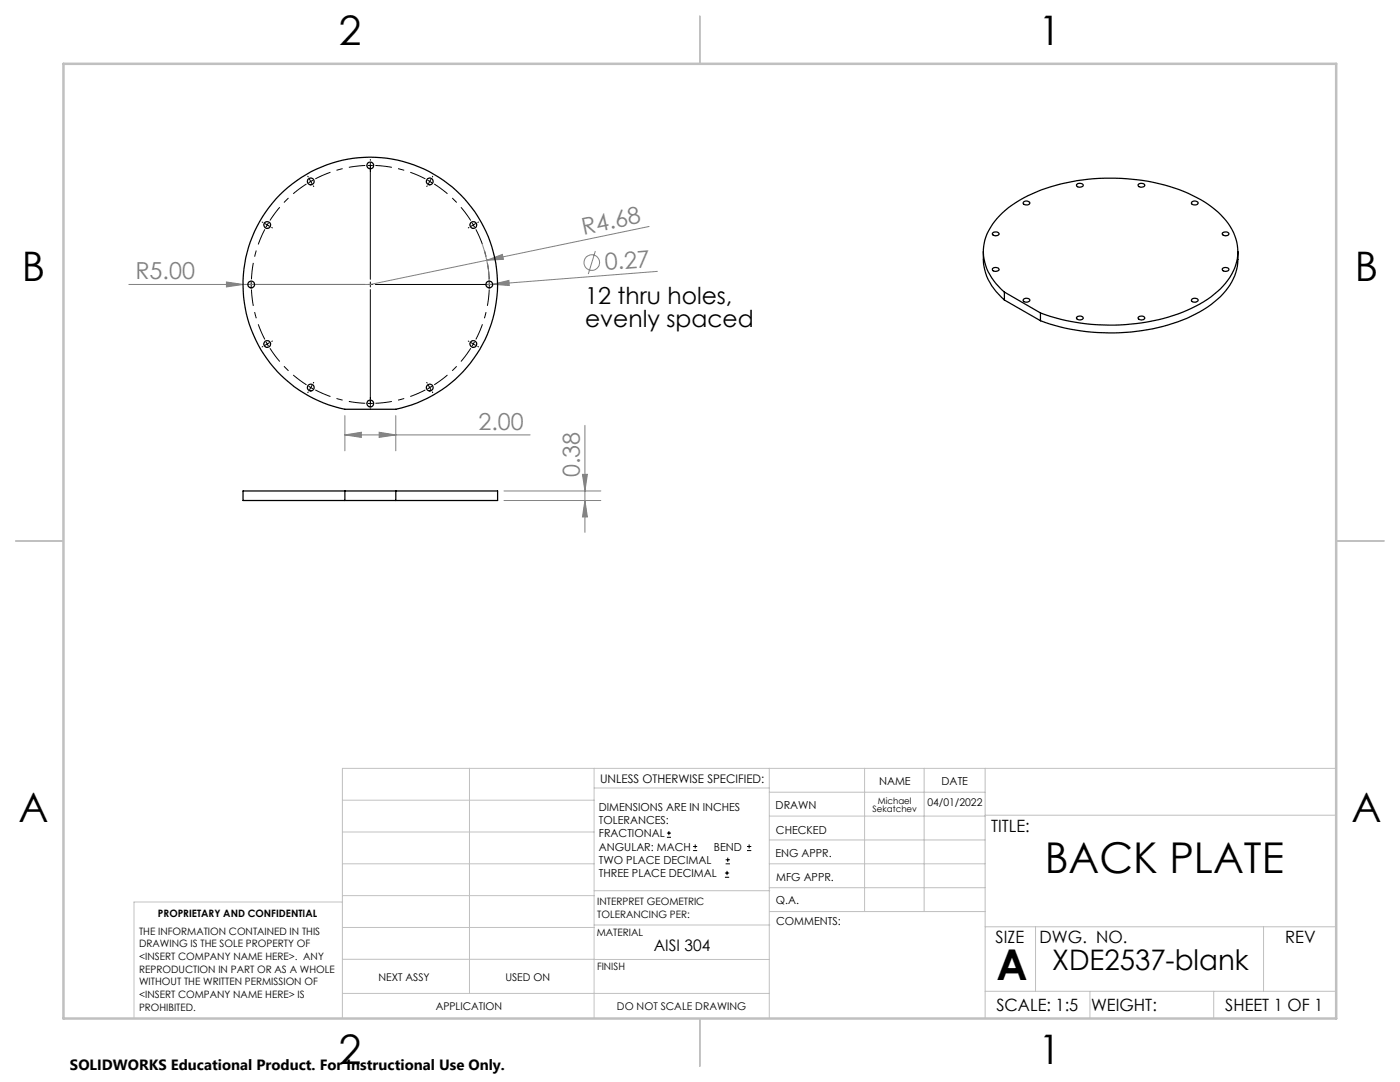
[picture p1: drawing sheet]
<svg xmlns="http://www.w3.org/2000/svg" width="279mm" height="216mm" viewBox="0 0 279 216" stroke-linecap="round" stroke-linejoin="round" font-family="sans-serif">
<g fill="none" stroke="#808080" stroke-width=".2">
<path d="M45.2 56.3l3.3 .5-3.3 .5zM96.3 48.9a25 25 0 0 1 1.3 7.8M97.2 51.9l3.1-1.1 .2 1zM97.2 51.9l-23.3 4.9h-48.2M98.3 56.7l3.3-.7v1zM118.8 50.1l-1.4 4.6M129.5 45.2l-32.3 6.7M131.2 54.2l-34.2 2.6M68.8 86.8l3.3-.5v1zM68.8 82.9v7.1M68.8 86.8h37M75.7 86.3l3.3 .5-3.3 .5z"/>
<path d="M79 82.9v7.1M100.6 99.9h19.3M100.6 98h19.3M116.2 94.7h1l-.5 3.3zM116.7 99.9l.5 3.3h-1zM116.7 84.9v21.3"/>
<circle cx="118.1" cy="52.4" r="1.55"/>
</g>
<g fill="none" stroke="#000" stroke-width=".2">
<path d="M61.4 35.2l.1 .1M61.8 35.8l.2 .4M62 36.2l-.4 .2M62 36.2l.3 .5M62.5 35.9l-.5 .3M62.5 37.1l.1 .1M73.4 33h1M73.9 31.8v.2M73.9 32.5v23.2M85.3 37.1l-.1 .1M85.3 35.9l.5 .3M85.8 36.2l.4 .2"/>
<path d="M85.8 36.2l-.3 .5M86 35.8l-.2 .4M86.4 35.2l-.1 .1M49 56.8h.1M49.6 56.8h23.3M50.2 56.3v1M52.3 44.3l.2 .1M52.9 44.6l.4 .3M53.3 44.9l-.2 .4M53.3 44.9l.5 .3M53.6 44.5l-.3 .4M54.2 45.4l.2 .1"/>
<path d="M73.4 56.8h1M73.9 56.3v1M73.9 57.8v23.2M74.9 56.8h23.2M93.6 45.4l-.1 .1M94.2 44.5l.3 .4M94.5 44.9l.2 .4M94.5 44.9l-.5 .3M94.9 44.6l-.4 .3M95.5 44.3l-.1 .1M97.6 56.3v1M98.7 56.8h.1"/>
<path d="M52.5 69.1l-.2 .1M53.1 68.2l.2 .5M53.3 68.7l.3 .4M53.3 68.7l-.4 .2M53.8 68.4l-.5 .3M54.4 68.1h-.2M61.5 78.2l-.1 .2M61.6 77.1l.4 .2M62 77.3l.5 .3M62 77.3l-.2 .5M62.3 76.9l-.3 .4M62.6 76.3l-.1 .1"/>
<path d="M85.2 76.3l.1 .1M85.5 76.9l.3 .4M85.8 77.3l-.5 .3M85.8 77.3l.2 .5M86.2 77.1l-.4 .2M86.3 78.2l.1 .2M93.5 68.1h.1M94 68.4l.5 .3M94.5 68.7l-.3 .4M94.5 68.7l.4 .2M94.7 68.2l-.2 .5M95.4 69.1l.1 .1"/>
<path d="M73.4 80.5h1M73.9 81.5v.2M133.1 167.1h.8M133.1 166.2h.8M133.5 165.8v.9M138.3 169.7h.8M138.3 168.9h.8M138.7 168.5v.8M144.7 175h.8M144.7 174.2h.8M144.8 172.4h.9M144.8 171.6h.9"/>
<path d="M145.1 173.8v.8M145.2 171.1v.9M149.1 169.7h.8M149.1 168.9h.8M149.5 168.5v.8"/>
</g>
<path d="M61.2 36.7a23.8 23.8 0 0 0-7.3 7.3M72.9 33a23.8 23.8 0 0 0-10 2.7M84.9 35.7a23.7 23.7 0 0 0-10-2.7M50.2 57.8a23.8 23.8 0 0 0 2.7 9.9M52.9 45.8a23.7 23.7 0 0 0-2.7 9.9M94 44a23.8 23.8 0 0 0-7.3-7.3M97.6 55.7a23.8 23.8 0 0 0-2.6-9.9M53.9 69.5a23.8 23.8 0 0 0 7.3 7.3M62.9 77.8a23.7 23.7 0 0 0 10 2.7M86.7 76.8a23.8 23.8 0 0 0 7.3-7.3M95 67.7a23.7 23.7 0 0 0 2.6-9.9M74.9 80.5a23.8 23.8 0 0 0 10-2.7" fill="none" stroke="#000" stroke-width=".2" stroke-dasharray="15.2 1.3 1.3 1.3" stroke-dashoffset="11.9" stroke-linecap="butt"/>
<g fill="none" stroke="#c0c0c0" stroke-width=".2">
<path d="M68.3 159.7h50.3M93.7 153.3v44.9M118.6 153.3v49.9M118.6 157.2h34.9M153.5 153.3v49.9M153.5 158.1h43.1M172.5 153.3v28.6M184.4 153.3v28.6M196.6 153.3v49.9M266.7 153.3h-198.4v49.9M68.3 178.7h50.3M68.3 172.4h50.3"/>
<path d="M68.3 166h50.3M68.3 180h-41.6v23.2M118.6 177.7h35M153.5 167.6h43.1M153.5 162.8h43.1M153.5 172.4h43.1M153.5 177.1h43.1M196.6 162.7h70.1M68.3 198.2h85.2M68.3 191.4l85.2 .1M68.3 185.1h50.3M118.6 184.6h35"/>
<path d="M153.6 181.9h43M196.6 197.8h70.1M196.6 184.9h70.1M206.7 184.9v12.9M217.5 197.8v5.4M242.2 197.8v5.4M252.2 184.9v12.9"/>
</g>
<path d="M139.7 3.2v9.5M3.1 107.9h9.6M266.7 107.9h9.5M139.7 203.2v9.6" fill="none" stroke="#c0c0c0" stroke-width=".25"/>
<path d="M12.7 12.7h254v190.5h-254z" fill="none" stroke="#c0c0c0" stroke-width=".5"/>
<g fill="#808080">
<path d="M45.2 56.3l3.3 .5-3.3 .5z"/>
<path d="M98.3 56.7l3.3-.7v1z"/>
<path d="M97.2 51.9l3.1-1.1 .2 1z"/>
<path d="M75.7 86.3l3.3 .5-3.3 .5zM68.8 86.8l3.3-.5v1z"/>
<path d="M116.7 99.9l.5 3.3h-1zM116.2 94.7h1l-.5 3.3z"/>
</g>
<g fill="none" stroke="#000" stroke-width=".25">
<path d="M214.8 36.8a.82 .82 0 0 1 1.4 .2 .73 .73 0 0 1-.8 .4 .73 .73 0 0 1-.6-.6zM227.2 36.8a.79 .79 0 0 1 1.3 .2 .71 .71 0 0 1-.8 .4 .71 .71 0 0 1-.5-.6zM196.3 50.2a10.9 10.9 0 0 0 4.1 9.7M198 46.5a.82 .82 0 0 1 1.4 .2 .76 .76 0 0 1-.7 .4 .76 .76 0 0 1-.7-.6zM198 53.6a.82 .82 0 0 1 1.4 .2 .73 .73 0 0 1-.8 .4 .73 .73 0 0 1-.6-.6zM200.4 58.3a10.1 10.1 0 0 1-3.8-10.5 14.7 14.7 0 0 1 7.7-8.3 40.2 40.2 0 0 1 27-2.8 25.3 25.3 0 0 1 12.9 6.8 9.4 9.4 0 0 1-.1 13.6 26.1 26.1 0 0 1-14.1 6.9 41.4 41.4 0 0 1-22.4-1.6M200.4 58.3l7.2 4.1M200.4 58.3v1.6M200.4 59.9l7.2 4.1M204.3 40.3a.77 .77 0 0 1 1.2 .3 .82 .82 0 0 1-1.3-.1zM204.3 59.7a.77 .77 0 0 1 1.2 .3 .82 .82 0 0 1-1.3-.1zM237.9 59.7a.77 .77 0 0 1 1.2 .3 .82 .82 0 0 1-1.3-.1z"/>
<path d="M237.9 40.3a.77 .77 0 0 1 1.2 .3 .82 .82 0 0 1-1.3-.1zM243.9 46.5a.79 .79 0 0 1 1.4 .2 .73 .73 0 0 1-.8 .3 .73 .73 0 0 1-.6-.5zM244 53.6a.77 .77 0 0 1 1.3 .2 .71 .71 0 0 1-.8 .4 .71 .71 0 0 1-.6-.6zM247.1 50.2a11.1 11.1 0 0 1-4.8 10.1 31.6 31.6 0 0 1-17.7 6 40.4 40.4 0 0 1-17-2.3M207.6 62.4v1.6M214.8 63.3a.82 .82 0 0 1 1.4 .2 .76 .76 0 0 1-.8 .3 .76 .76 0 0 1-.6-.5zM227.2 63.3a.79 .79 0 0 1 1.3 .2 .8 .8 0 0 1-1.4-.1zM68.8 98h-20.3v1.9h20.3M68.8 98v1.9M68.8 98h10.2M68.8 99.9h10.2M79 98h20.3v1.9h-20.3"/>
<path d="M79 98v1.9"/>
<circle cx="62" cy="36.2" r=".68"/>
<circle cx="73.9" cy="33" r=".68"/>
<circle cx="85.8" cy="36.2" r=".66"/>
<circle cx="50.1" cy="56.8" r=".66"/>
<circle cx="53.3" cy="44.9" r=".69"/>
<circle cx="73.9" cy="56.8" r="25.4"/>
<circle cx="94.5" cy="44.9" r=".69"/>
<circle cx="97.6" cy="56.8" r=".68"/>
<circle cx="53.3" cy="68.6" r=".68"/>
<circle cx="62" cy="77.3" r=".68"/>
<circle cx="85.8" cy="77.3" r=".66"/>
<circle cx="94.5" cy="68.6" r=".68"/>
<circle cx="73.9" cy="80.5" r=".68"/>
</g>
<g font-size="8.5">
<text x="208.5" y="174.2">BACK PLATE</text>
<text x="198.9" y="195.5">A</text>
</g>
<g font-size="8.1">
<text x="67.6" y="8.9">2</text>
<text x="207.3" y="8.9">1</text>
<text x="4.4" y="56.2">B</text>
<text x="270.4" y="56.2">B</text>
<text x="3.7" y="164.1">A</text>
<text x="269.7" y="164.1">A</text>
<text x="67.6" y="212.4">2</text>
<text x="207.3" y="212.4">1</text>
</g>
<text font-size="5.6" x="210" y="193.5">XDE2537-blank</text>
<g font-size="4.7" fill="#808080">
<text x="116.5" y="46.9" transform="rotate(-12 116.5 46.9)">R4.68</text>
<text x="120.8" y="53.9" transform="rotate(-4 120.8 53.9)">0.27</text>
<text x="27" y="55.7">R5.00</text>
<text x="95.5" y="85.7">2.00</text>
<text x="115.7" y="95.2" transform="rotate(-90 115.7 95.2)">0.38</text>
</g>
<g font-size="4.7">
<text x="116.8" y="60.7">12 thru holes,</text>
<text x="116.8" y="65.3">evenly spaced</text>
</g>
<g font-size="3.4">
<text x="197.8" y="166">TITLE:</text>
<text x="198.7" y="188.1">SIZE</text>
<text x="207.5" y="188.1">DWG. NO.</text>
<text x="256.5" y="188.2">REV</text>
<text x="198.8" y="201.7">SCALE: 1:5</text>
<text x="217.7" y="201.8">WEIGHT:</text>
<text x="244.5" y="201.7">SHEET 1 OF 1</text>
</g>
<text font-size="3.2" x="130.5" y="189.8">AISI 304</text>
<text font-size="3" x="14" y="213.5">SOLIDWORKS Educational Product. For Instructional Use Only.</text>
<text font-size="2.4" x="119.8" y="156.2">UNLESS OTHERWISE SPECIFIED:</text>
<g font-size="2.2">
<text x="119.5" y="161.8">DIMENSIONS ARE IN INCHES</text>
<text x="154.8" y="161.4">DRAWN</text>
<text x="175.4" y="156.6">NAME</text>
<text x="187.9" y="156.7">DATE</text>
<text x="119.5" y="164.4">TOLERANCES:</text>
<text x="119.5" y="167.1">FRACTIONAL</text>
<text x="154.9" y="166.3">CHECKED</text>
<text x="119.5" y="169.7">ANGULAR: MACH</text>
<text x="119.5" y="172.4">TWO PLACE DECIMAL</text>
<text x="142.5" y="169.7">BEND</text>
<text x="154.8" y="171">ENG APPR.</text>
<text x="119.5" y="175">THREE PLACE DECIMAL</text>
<text x="154.9" y="175.7">MFG APPR.</text>
<text x="154.9" y="180.4">Q.A.</text>
<text x="154.9" y="184.6">COMMENTS:</text>
</g>
<g font-size="2.1">
<text x="185.1" y="160.7">04/01/2022</text>
<text x="75.5" y="195.7">NEXT ASSY</text>
<text x="100.9" y="195.7">USED ON</text>
<text x="86.9" y="201.5">APPLICATION</text>
<text x="123.1" y="201.6">DO NOT SCALE DRAWING</text>
</g>
<g font-size="2">
<text x="31.5" y="182.9">PROPRIETARY AND CONFIDENTIAL</text>
<text x="119.2" y="180.6">INTERPRET GEOMETRIC</text>
<text x="119.2" y="183.1">TOLERANCING PER:</text>
<text x="27.8" y="186.5">THE INFORMATION CONTAINED IN THIS</text>
<text x="27.8" y="189">DRAWING IS THE SOLE PROPERTY OF</text>
<text x="27.8" y="191.6">&lt;INSERT COMPANY NAME HERE&gt;. ANY</text>
<text x="119.1" y="186.7">MATERIAL</text>
<text x="27.8" y="194.1">REPRODUCTION IN PART OR AS A WHOLE</text>
<text x="27.8" y="196.6">WITHOUT THE WRITTEN PERMISSION OF</text>
<text x="119.1" y="193.5">FINISH</text>
<text x="27.8" y="199.1">&lt;INSERT COMPANY NAME HERE&gt; IS</text>
<text x="27.8" y="201.7">PROHIBITED.</text>
</g>
<g font-size="1.8">
<text x="175.2" y="160.4">Michael</text>
<text x="174.1" y="162.1">Sekatchev</text>
</g>
</svg>
